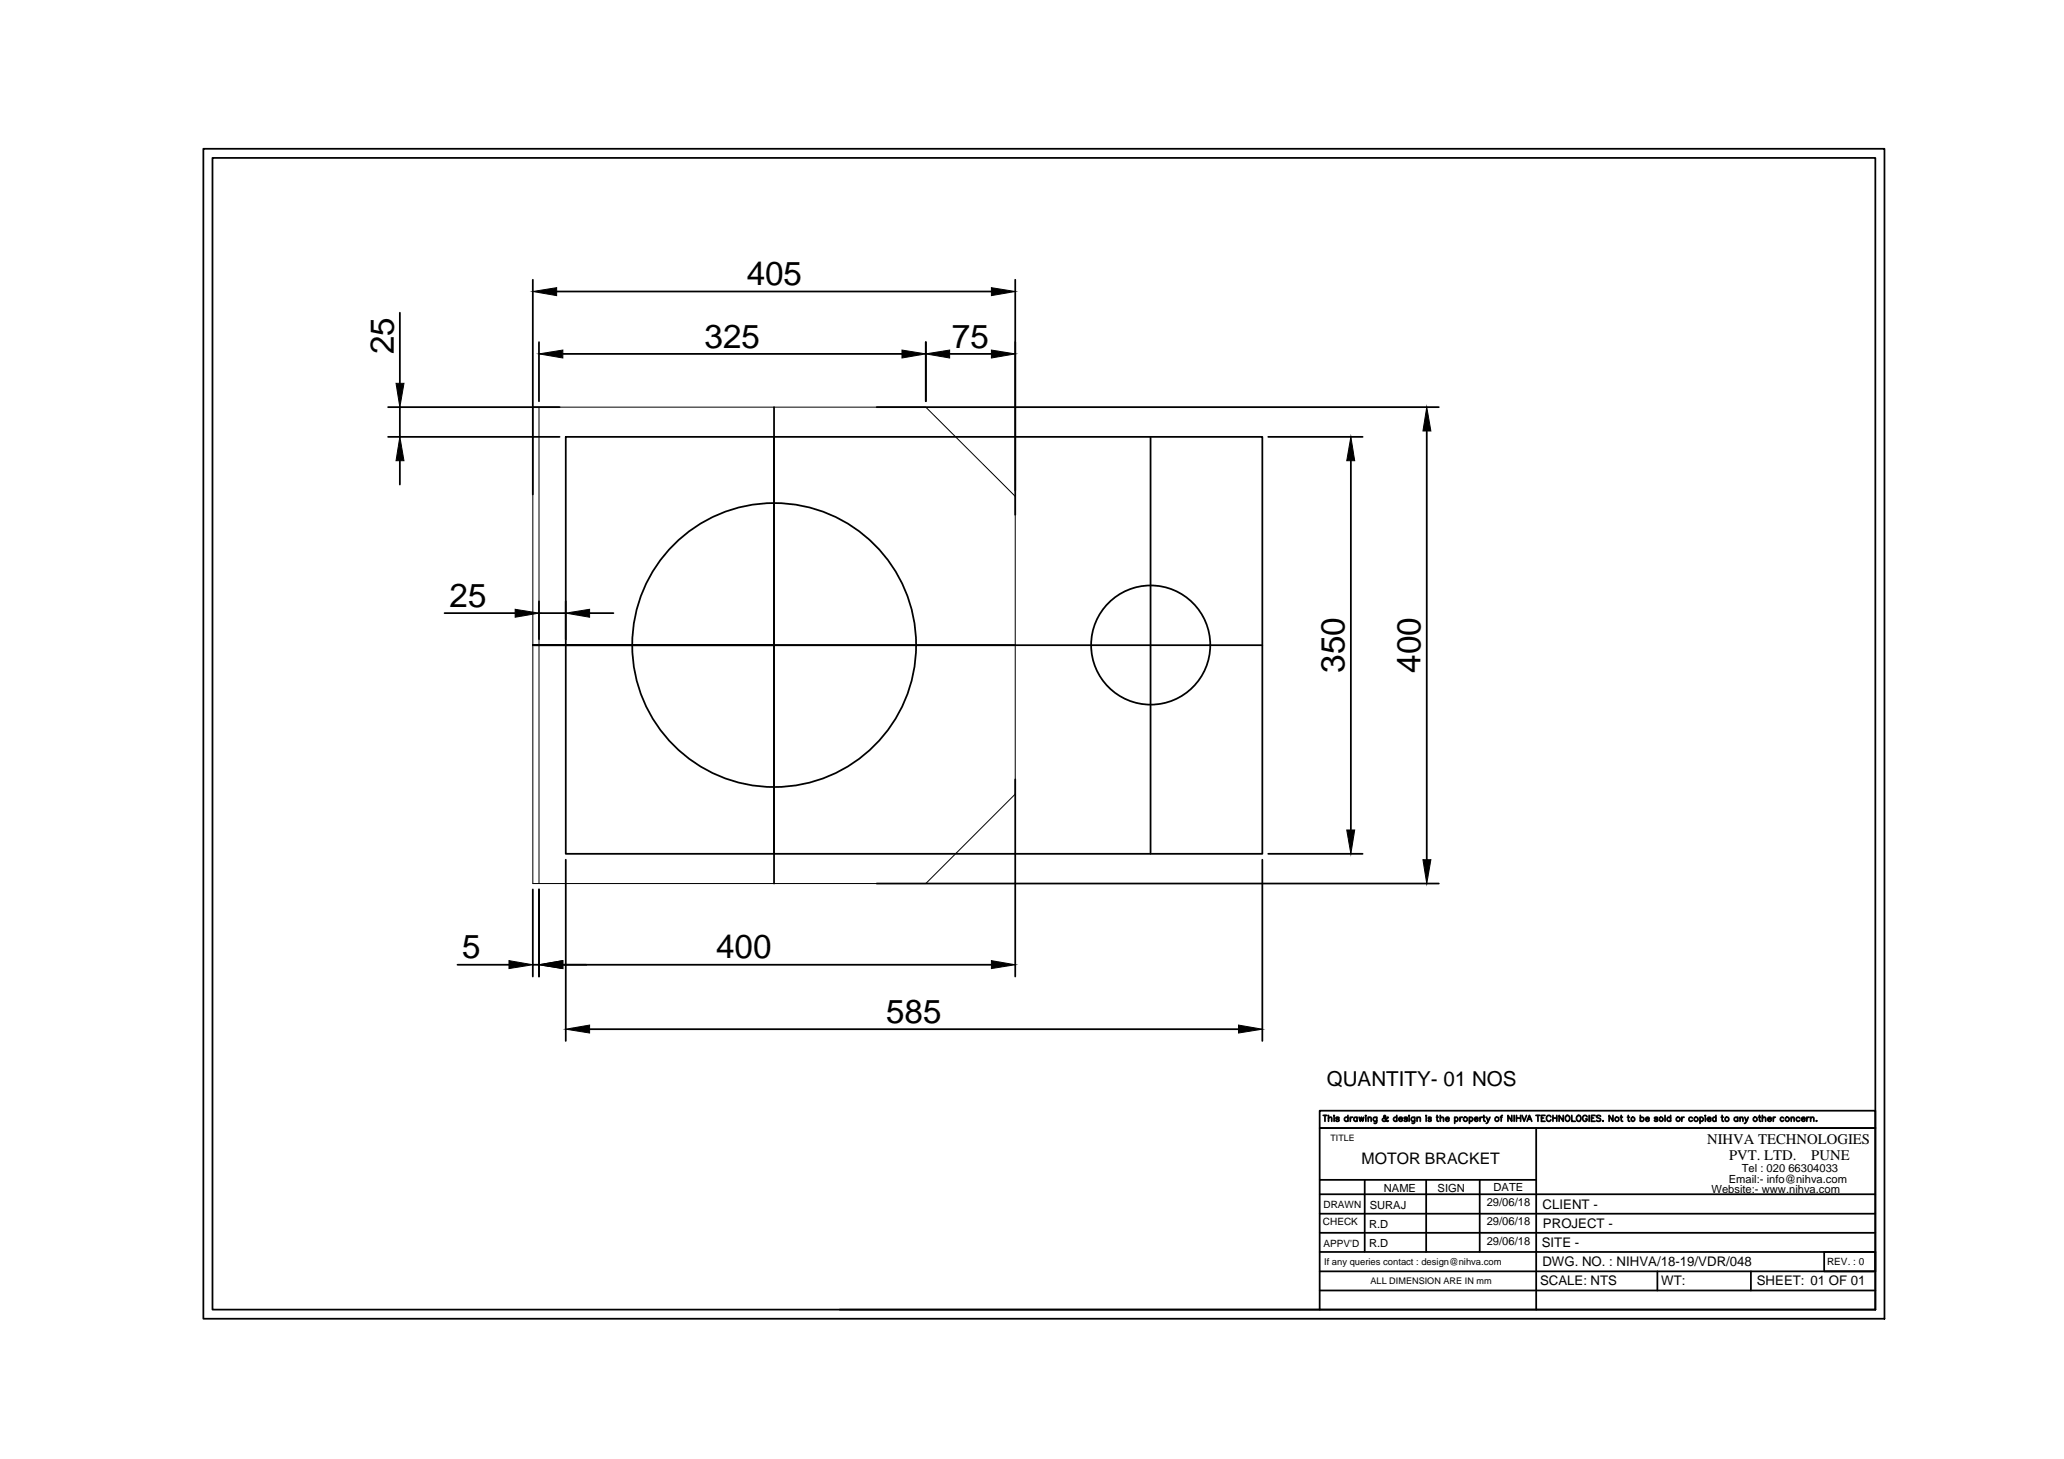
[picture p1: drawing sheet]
<svg xmlns="http://www.w3.org/2000/svg" width="297mm" height="210mm" viewBox="0 0 297 210" stroke-linecap="round" stroke-linejoin="round" font-family="sans-serif">
<!-- layer: 0 -->
<g fill="none" stroke="#000" stroke-width=".25">
<path d="M29.3 21.4h241.9v168.3h-241.9zM30.6 22.7h239.3v165.7h-239.3zM55.9 58.6h24.6M57.5 45v10.1M57.5 58.6v4.3M76.7 40.2v30.9M77.6 49.2v8.5M80.1 41.9h62.6M81 50.9h48.8M111.4 58.6v68.5M126.2 58.6h80.9M133.2 49.2v8.5"/>
<path d="M136.7 50.9h6M146.1 40.2v33.9M55.9 62.9h24.6M57.5 66.3v3.4M81.4 62.9h100.3v59.9h-100.3zM165.6 62.9v59.9M182.5 62.9h13.6M194.4 66.3v53.1M205.3 62v61.7M64 88.2h10.1M77.6 86.5v5.5M77.6 88.2h3.8"/>
<path d="M81.4 92.8h100.3M81.4 86.5v5.5M84.9 88.2h3.4M111.4 92.8h-34.7h69.4M146.1 112.1v28.4M65.8 138.8h7.5M76.7 128v12.5M76.7 138.8h.9M77.6 128v12.5M81 138.8h61.7M81.4 123.7v26.1M126.2 127.1h80.9"/>
<path d="M181.7 123.7v26.1M182.5 122.8h13.6M84.9 148.1h93.3M189.9 177.4h80M189.9 174.6h80M189.9 171.8h80M189.9 169.7h31.2M190.4 160.5h.6M190.7 160.5v.8M191.2 160.9l.2-.2 .2 .1 .1 .5M191.2 160.5v.8M192 160.5h.1"/>
<path d="M192 160.8v.5M192.7 160.9l-.2-.2-.3 .2 .5 .2v.2h-.3l-.2-.1M194 160.9a.28 .28 0 0 0-.4-.1 .28 .28 0 0 0 0 .4 .28 .28 0 0 0 .4 0M194 160.5v.8M194.3 160.7v.6M194.7 160.7l-.2 .1-.2 .2M195.3 160.9a.27 .27 0 0 0-.4-.1 .27 .27 0 0 0 0 .4 .27 .27 0 0 0 .4 0M195.3 160.7v.6M195.6 160.7l.2 .6 .1-.6 .2 .6 .2-.6M196.4 169.7v10.4M196.6 160.5v.1zM196.6 160.8v.5"/>
<path d="M196.9 160.9l.2-.2 .2 .1v.5M196.9 160.7v.6M198.1 160.7v.8l-.3 .1M198.1 160.9a.28 .28 0 0 0-.4-.1 .28 .28 0 0 0 0 .4 .28 .28 0 0 0 .4 0M199.8 160.8l-.1-.1a.53 .53 0 0 1-.7 .5v-.2l.4-.3-.1-.2-.1 .1 .1 .3 .3 .4h.1l.1-.1M201 160.9a.27 .27 0 0 0-.4-.1 .27 .27 0 0 0 0 .4 .27 .27 0 0 0 .4 0M201 160.5v.8M201.3 161h.5a.28 .28 0 0 0-.3-.2 .28 .28 0 0 0-.2 .2 .28 .28 0 0 0 .2 .3l.3-.1M202.5 160.9l-.1-.2-.3 .2 .4 .2v.2h-.3l-.1-.1M202.7 160.5h.1zM202.8 160.8v.5M203.6 160.7v.8l-.4 .1"/>
<path d="M203.6 160.9a.28 .28 0 0 0-.4-.1 .28 .28 0 0 0 0 .4 .28 .28 0 0 0 .4 0M203.9 160.9l.2-.2 .3 .1v.5M203.9 160.7v.6M205.2 160.5v.1zM205.2 160.8v.5M205.2 169.7v10.4M206 160.9l-.2-.2-.3 .2 .4 .2v.2h-.2l-.2-.1M206.7 160.7h.3M206.8 160.5v.6l.1 .2h.1M207.3 160.9l.2-.2 .2 .1v.5M207.3 160.5v.8M208 161h.5a.28 .28 0 0 0-.3-.2 .28 .28 0 0 0-.2 .2 .28 .28 0 0 0 .3 .3l.2-.1"/>
<path d="M209.4 160.9a.27 .27 0 0 1 .3-.1 .27 .27 0 0 1 0 .4 .27 .27 0 0 1-.3 0M209.4 160.7v.9M210.1 160.7v.6M210.5 160.7l-.3 .1-.1 .2M211.5 160.9a.27 .27 0 0 1 .4-.1 .27 .27 0 0 1 0 .4 .27 .27 0 0 1-.4 0M211.5 160.7v.9M212.2 161h.5a.28 .28 0 0 0-.3-.2 .28 .28 0 0 0-.3 .2 .28 .28 0 0 0 .3 .3l.3-.1M213 169.7v10.4M213 160.7v.6M213.3 160.7l-.2 .1-.1 .2M213.4 160.7h.3M213.5 160.5v.6l.1 .2h.2"/>
<path d="M213.9 160.7l.3 .6 .2-.6M214.2 161.3l-.3 .3M215.9 160.7h.3M216.2 160.5l-.2 .1v.7M217.6 160.5v.8l-.6-.8v.8M217.9 160.5v.8M218.2 160.5v.8M218.2 160.9h.6M218.8 160.5v.8M219 160.5l.3 .8 .4-.8M219.8 161.3l.3-.8 .3 .8M219.9 161h.4"/>
<path d="M221 160.5h.6M221.1 162.3v26.1M221.3 160.5v.8M221.8 160.9h.3M222.3 160.5h-.5v.8h.5M223.2 160.7a.33 .33 0 0 0-.4-.2 .33 .33 0 0 0-.2 .3v.2a.33 .33 0 0 0 .2 .3 .33 .33 0 0 0 .4-.2M223.5 160.9h.5M223.5 160.5v.8M224 160.5v.8M225 160.5v.8l-.6-.8v.8M225.4 160.5a.39 .39 0 0 1 .5 .4 .39 .39 0 0 1-.5 .4l-.1-.3v-.2zM226.2 160.5v.8h.5"/>
<path d="M227 160.6v-.1a.39 .39 0 0 1 .5 .4 .39 .39 0 0 1-.5 .4l-.1-.3zM228.4 160.7a.33 .33 0 0 0-.3-.2 .33 .33 0 0 0-.3 .3v.2a.32 .32 0 0 0 .3 .3 .32 .32 0 0 0 .3-.3h-.2M228.7 160.5v.8M229 160.9h.3M229.5 160.5h-.5v.8h.5M230.3 160.6l-.2-.1-.3 .1v.2l.5 .2v.3h-.3l-.2-.1M230.6 161.3h.1zM232.1 160.5v.8l-.5-.8v.8M233.2 160.7h.3M233.3 160.5v.6l.1 .2h.1M234.2 160.7h.3M234.3 160.5v.6l.1 .2h.1"/>
<path d="M236.1 160.9a.28 .28 0 0 1 .4-.1 .28 .28 0 0 1 0 .4 .28 .28 0 0 1-.4 0M236.1 160.5v.8M236.8 161h.5a.28 .28 0 0 0-.3-.2 .28 .28 0 0 0-.2 .2 .28 .28 0 0 0 .2 .3l.3-.1M238.6 160.9l-.2-.2-.3 .2 .4 .2v.2h-.2l-.2-.1M239.6 160.5v.8M240.4 160.9a.28 .28 0 0 0-.4-.1 .28 .28 0 0 0 0 .4 .28 .28 0 0 0 .4 0M240.4 160.5v.8M242 160.7v.6M242.4 160.7l-.2 .1-.2 .2M243.6 160.9a.28 .28 0 0 0-.5-.1 .28 .28 0 0 0 0 .4 .28 .28 0 0 0 .5 0M244.7 160.9a.27 .27 0 0 1 .3-.1 .27 .27 0 0 1 0 .4 .27 .27 0 0 1-.3 0M244.7 160.7v.9"/>
<path d="M245.4 160.5v.1zM245.4 160.8v.5M245.7 161h.5a.28 .28 0 0 0-.3-.2 .28 .28 0 0 0-.2 .2 .28 .28 0 0 0 .2 .3l.3-.1M246.9 160.9a.27 .27 0 0 0-.3-.1 .27 .27 0 0 0 0 .4 .27 .27 0 0 0 .3 0M246.9 160.5v.8M247.7 160.7h.3M247.8 160.5v.6l.1 .2h.1M250.1 160.9a.28 .28 0 0 0-.4-.1 .28 .28 0 0 0 0 .4 .28 .28 0 0 0 .4 0M250.1 160.7v.6M250.4 160.9l.2-.2 .2 .1v.5M250.4 160.7v.6M251.1 160.7l.2 .6 .3-.6"/>
<path d="M251.3 161.3l-.2 .3M253.1 160.7h.3M253.2 160.5v.6l.1 .2h.1M253.6 160.9l.2-.2 .3 .1v.5M253.6 160.5v.8M254.4 161h.5a.28 .28 0 0 0-.3-.2 .28 .28 0 0 0-.3 .2 .28 .28 0 0 0 .3 .3l.3-.1M255.2 160.7v.6M255.5 160.7l-.2 .1-.1 .2M256.7 160.9a.27 .27 0 0 0-.4-.1 .27 .27 0 0 0 0 .4 .27 .27 0 0 0 .4 0M257.8 160.9l.3-.2 .1 .6M257.8 160.7v.6M259 160.9a.28 .28 0 0 0-.4-.1 .28 .28 0 0 0 0 .4 .28 .28 0 0 0 .4 0"/>
<path d="M259.3 161h.5a.28 .28 0 0 0-.3-.2 .28 .28 0 0 0-.3 .2 .28 .28 0 0 0 .3 .3l.3-.1M260 160.7v.6M260.4 160.7l-.2 .1-.2 .2M260.6 160.9l.2-.2 .2 .1v.5M260.6 160.7v.6M261.4 161.3h.1zM120.8 188.4h149.1M189.9 188.4v-26.1h80h-80v-2.5h80v28.6M189.9 180.1h80M189.9 182.9h80M189.9 185.7h80M238.5 182.9v2.8"/>
<path d="M252 182.9v2.8M262.5 180.1h7.4v2.8h-7.4z"/>
<circle cx="111.4" cy="92.8" r="20.4"/>
<circle cx="165.6" cy="92.8" r="8.6"/>
<circle cx="210.9" cy="161" r=".29"/>
<circle cx="215.4" cy="161" r=".29"/>
<circle cx="232.7" cy="161" r=".29"/>
<circle cx="235" cy="161" r=".28"/>
<circle cx="239.1" cy="161" r=".29"/>
<circle cx="241.5" cy="161" r=".29"/>
<circle cx="244.1" cy="161" r=".29"/>
<circle cx="248.5" cy="161" r=".29"/>
<circle cx="252.6" cy="161" r=".29"/>
<circle cx="257.2" cy="161" r=".29"/>
</g>
<path d="M76.7 58.6h56.5l12.9 12.8v42.8l-12.9 12.9h-56.5zM77.6 58.6v68.5" fill="none" stroke="#000" stroke-width=".14"/>
<g fill="#000" stroke="#000" stroke-width=".14">
<path d="M57 55.1h1.1l-.6 3.5zM76.7 41.9l3.4-.5v1.1zM77.6 50.9l3.4-.5v1.1zM129.8 50.4l3.4 .5-3.4 .6zM133.2 50.9l3.5-.5v1.1zM142.7 41.4l3.4 .5-3.4 .6zM142.7 50.4l3.4 .5-3.4 .6zM57.5 62.9l.6 3.4h-1.1zM194.4 62.9l.6 3.4h-1.2zM205.3 58.6l.6 3.4h-1.1zM74.1 87.7l3.5 .5-3.5 .6zM81.4 88.2l3.5-.5v1.1z"/>
<path d="M193.8 119.4h1.2l-.6 3.4zM73.3 138.2l3.4 .6-3.4 .5zM77.6 138.8l3.4-.6v1.1zM142.7 138.2l3.4 .6-3.4 .5zM204.8 123.7h1.1l-.6 3.4zM81.4 148.1l3.5-.6v1.1zM178.2 147.5l3.5 .6-3.5 .5z"/>
</g>
<g font-size="4.8">
<text x="107.5" y="41">405</text>
<text x="56.7" y="51" transform="rotate(-90 56.7 51)">25</text>
<text x="101.4" y="50">325</text>
<text x="137" y="50">75</text>
<text x="64.7" y="87.3">25</text>
<text x="193.5" y="96.8" transform="rotate(-90 193.5 96.8)">350</text>
<text x="204.4" y="96.8" transform="rotate(-90 204.4 96.8)">400</text>
<text x="66.5" y="137.9">5</text>
<text x="103.1" y="137.9">400</text>
<text x="127.5" y="147.1">585</text>
</g>
<text font-size="3" x="190.9" y="156.2">QUANTITY- 01 NOS</text>
<text font-size="2.3" x="195.9" y="167.5">MOTOR BRACKET</text>
<g font-size="2.1">
<text x="245.7" y="164.5">NIHVA TECHNOLOGIES</text>
<text x="248.8" y="166.9">PVT. LTD.</text>
<text x="260.7" y="166.9">PUNE</text>
</g>
<g font-size="1.9">
<text x="222" y="173.9">CLIENT -</text>
<text x="221.9" y="179.4">SITE -</text>
<text x="222.1" y="176.6">PROJECT -</text>
<text x="221.6" y="184.9">SCALE: NTS</text>
<text x="222" y="182.2">DWG. NO. : NIHVA/18-19/VDR/048</text>
<text x="239.1" y="184.9">WT:</text>
<text x="252.8" y="184.9">SHEET: 01 OF 01</text>
</g>
<g font-size="1.6">
<text x="197.1" y="174">SURAJ</text>
<text x="199.2" y="171.4">NAME</text>
<text x="206.9" y="171.4">SIGN</text>
<text x="214" y="173.5">29/06/18</text>
<text x="214.9" y="171.4">DATE</text>
<text x="246.3" y="171.7">Website:- www.nihva.com</text>
<text x="248.8" y="170.1">Email:- info@nihva.com</text>
<text x="250.7" y="168.6">Tel : 020 66304033</text>
<text x="197" y="176.6">R.D</text>
<text x="197" y="179.4">R.D</text>
<text x="214" y="176.3">29/06/18</text>
<text x="214" y="179.1">29/06/18</text>
</g>
<g font-size="1.4">
<text x="190.5" y="173.8">DRAWN</text>
<text x="190.4" y="176.3">CHECK</text>
<text x="190.5" y="179.4">APPV'D</text>
<text x="190.6" y="181.9">If any queries contact : design@nihva.com</text>
<text x="262.9" y="182">REV. : 0</text>
</g>
<g font-size="1.3">
<text x="191.5" y="164.2">TITLE</text>
<text x="197.2" y="184.7">ALL DIMENSION ARE IN mm</text>
</g>
</svg>
